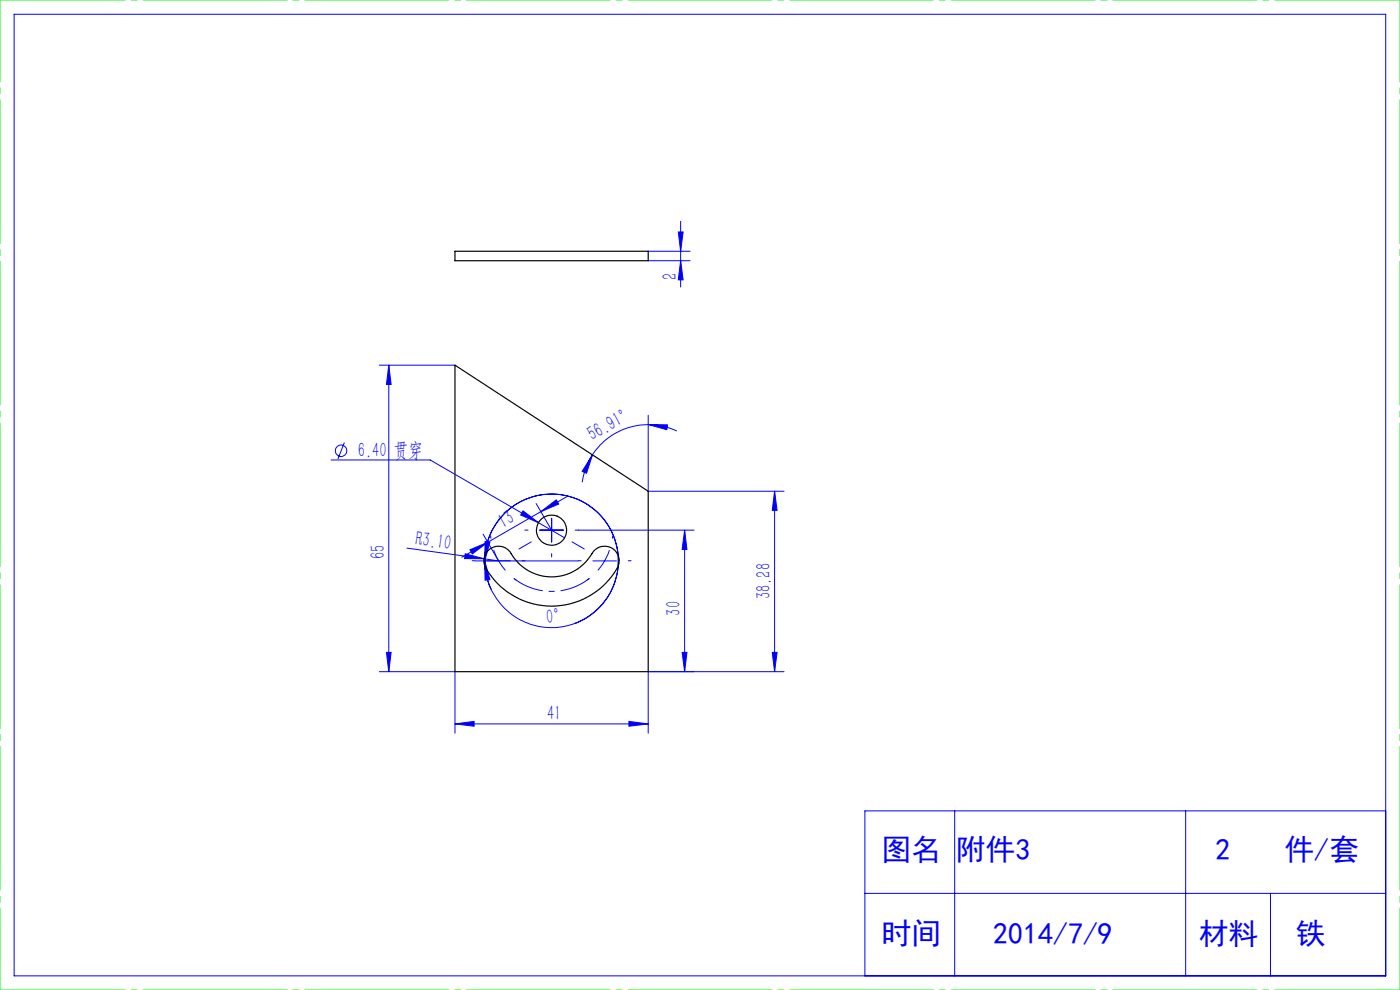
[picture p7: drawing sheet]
<svg xmlns="http://www.w3.org/2000/svg" width="297mm" height="210mm" viewBox="0 0 297 210" stroke-linecap="round" stroke-linejoin="round" font-family="sans-serif">
<g fill="none" stroke="#00f" stroke-width=".21">
<path d="M3 3h291v204h-291zM137.5 55.3h8.9M137.5 53.3h8.9M143.9 49.2h1l-.5 4.1zM144.4 46.9v14M144.4 55.3l.5 4.1h-1zM80.5 77.5h16M82.5 77.5l.5 4.1h-1zM82.5 77.5v65M70.2 97.6h21.1l28.5 16.5M73.1 93.9l-1.4 3.5M125.7 96.5l-1.3 3.9-.9-.4z"/>
<path d="M125.7 96.5a14.8 14.8 0 0 0-2.2 5.8M137.5 90.1h4.1l-.1 1zM137.5 90.1a14.2 14.2 0 0 0-11.8 6.4M137.5 90.1a13.9 13.9 0 0 1 6.1 1.3M137.5 88.1v16.1h28.8M86.3 116.3l16.4 2.2M98.7 117.5l4 1h-4.1zM99.7 116.6l3.8-1.6-3.3 2.5zM100.9 119h21.8M102.5 113.3l3.3 5.7-3.1-.5M102.8 119l1.1 3.9-1 .2zM102.8 119a14.2 14.2 0 0 1 22.2-11.7 14.2 14.2 0 0 1-3 24.9"/>
<path d="M102.8 119a13.6 13.6 0 0 0 1.4 6M102.9 114.9l1 .1-1.1 4zM103.5 115l-5.5 3.2M110.9 108.4l3.3 2.5-3.7-1.7zM113.7 106.8l3.3 5.7M114.5 112.5h5M114.7 108.5l3.3-2.5 .5 .9zM117 110v5M120.2 105.4l-16.7 9.6M122.7 112.5h24.5M125.8 119h5M129.3 116.7a12.3 12.3 0 0 1-2.5 4.3"/>
<path d="M145.2 112.5v30M145.2 112.5l.5 4h-1zM164.3 104.2v38.3M164.3 104.2l.6 4.1h-1.1zM82 138.4h1l-.5 4.1zM144.7 138.4h1l-.5 4.1zM163.8 138.4h1.1l-.6 4.1zM80.5 142.5h16v13M96.5 153.6l4.1-.6v1zM96.5 153.6h41M133.4 153l4.1 .6-4.1 .4zM166.3 142.5h-28.8v13"/>
<path d="M202.5 172v35M251.5 172v35M294 172h-110.5v35M183.5 189.5h110.5M269.5 189.5v17.5"/>
<circle cx="72.4" cy="95.6" r="1.21"/>
<circle cx="117" cy="119" r="14.2"/>
</g>
<path d="M104.2 114.2l-.1-.5M105.8 118.9l1.4 2.1M105.8 118.9l-1.1-2.2M129.9 114.2l.1-.5M109 122.7l.5 .4M125 122.7l-.5 .4" fill="none" stroke="#00f" stroke-width=".21" stroke-dasharray="30.5 1.3 1.3 1.3" stroke-linecap="butt"/>
<path d="M109 122.7a13 13 0 0 0 16 0" fill="none" stroke="#00f" stroke-width=".21" stroke-dasharray="30.5 1.3 1.3 1.3" stroke-dashoffset="23.8" stroke-linecap="butt"/>
<g fill="none" stroke="#00f" stroke-width=".21" stroke-dasharray="30.5 1.3 1.3 1.3">
<path d="M100.8 118.9h-.6M105.8 118.9h-2.5M105.8 118.9h2.5M110.1 116.4l2.6-1.5M110.8 118.9h.6M112 112.4h-.7M117 107.4v-.7M117 117.4v.7M117 112.4v-2.5M117 112.4h-2.5M117 112.4v2.5M117 112.4h2.5"/>
<path d="M122 112.4h.7M123.3 118.9h-.6M124 116.4l-2.6-1.5M133.3 118.9h.6"/>
</g>
<path d="M0 0h297M0 210h297" fill="none" stroke="#0f0" stroke-width=".21" stroke-dasharray="30.5 1.3 1.3 1.3" stroke-dashoffset="3.9"/>
<path d="M0 210v-210M297 210v-210" fill="none" stroke="#0f0" stroke-width=".21" stroke-dasharray="30.5 1.3 1.3 1.3" stroke-dashoffset="13.1"/>
<g fill="#00f">
<path d="M98.7 117.5l4 1h-4.1z"/>
<path d="M110.9 108.4l3.3 2.5-3.7-1.7z"/>
<path d="M133.4 153l4.1 .6-4.1 .4zM96.5 153.6l4.1-.6v1z"/>
<path d="M102.9 114.9l1 .1-1.1 4zM102.8 119l1.1 3.9-1 .2z"/>
<path d="M137.5 90.1h4.1l-.1 1zM125.7 96.5l-1.3 3.9-.9-.4z"/>
<path d="M99.7 116.6l3.8-1.6-3.3 2.5zM114.7 108.5l3.3-2.5 .5 .9z"/>
<path d="M144.4 55.3l.5 4.1h-1zM143.9 49.2h1l-.5 4.1z"/>
<path d="M82 138.4h1l-.5 4.1zM82.5 77.5l.5 4.1h-1z"/>
<path d="M145.2 112.5l.5 4h-1zM144.7 138.4h1l-.5 4.1z"/>
<path d="M164.3 104.2l.6 4.1h-1.1zM163.8 138.4h1.1l-.6 4.1z"/>
</g>
<g fill="none" stroke="#000" stroke-width=".25">
<path d="M96.5 53.3h41v2h-41zM96.5 77.5l41 26.7v38.3h-41zM103.5 116.8a3.2 3.2 0 0 1 5.3 1.3 9.9 9.9 0 0 0 17-1.1 3.1 3.1 0 0 1 4.2-.6 3.1 3.1 0 0 1 1 4.1 16 16 0 0 1-28.3-.8v-1.3l.3-.9z"/>
<circle cx="117" cy="112.5" r="3.2"/>
</g>
<g font-size="6.3" fill="#00f">
<text x="187" y="182.5">图名</text>
<text x="202.7" y="182.5">附件3</text>
<text x="257.8" y="182.5">2</text>
<text x="272.5" y="182.5">件/套</text>
<text x="187" y="200.3">时间</text>
<text x="210.7" y="200.3">2014/7/9</text>
<text x="254.3" y="200.3">材料</text>
<text x="274.9" y="200.3">铁</text>
</g>
<g font-size="4.4" fill="#00f">
<text x="143.6" y="59.3" transform="rotate(-90 143.6 59.3)">2</text>
<text x="125.6" y="93.6" transform="rotate(-29 125.6 93.6)">56.91°</text>
<text x="75.9" y="96.9">6.40 贯穿</text>
<text x="106.7" y="112.1" transform="rotate(-30 106.7 112.1)">13</text>
<text x="81.6" y="118.5" transform="rotate(-90 81.6 118.5)">65</text>
<text x="88" y="115.6" transform="rotate(8 88 115.6)">R3.10</text>
<text x="144.4" y="130.6" transform="rotate(-90 144.4 130.6)">30</text>
<text x="163.5" y="127.1" transform="rotate(-90 163.5 127.1)">38.28</text>
<text x="116" y="132.4" transform="rotate(-6 116 132.4)">0°</text>
<text x="116" y="152.6">41</text>
</g>
</svg>
